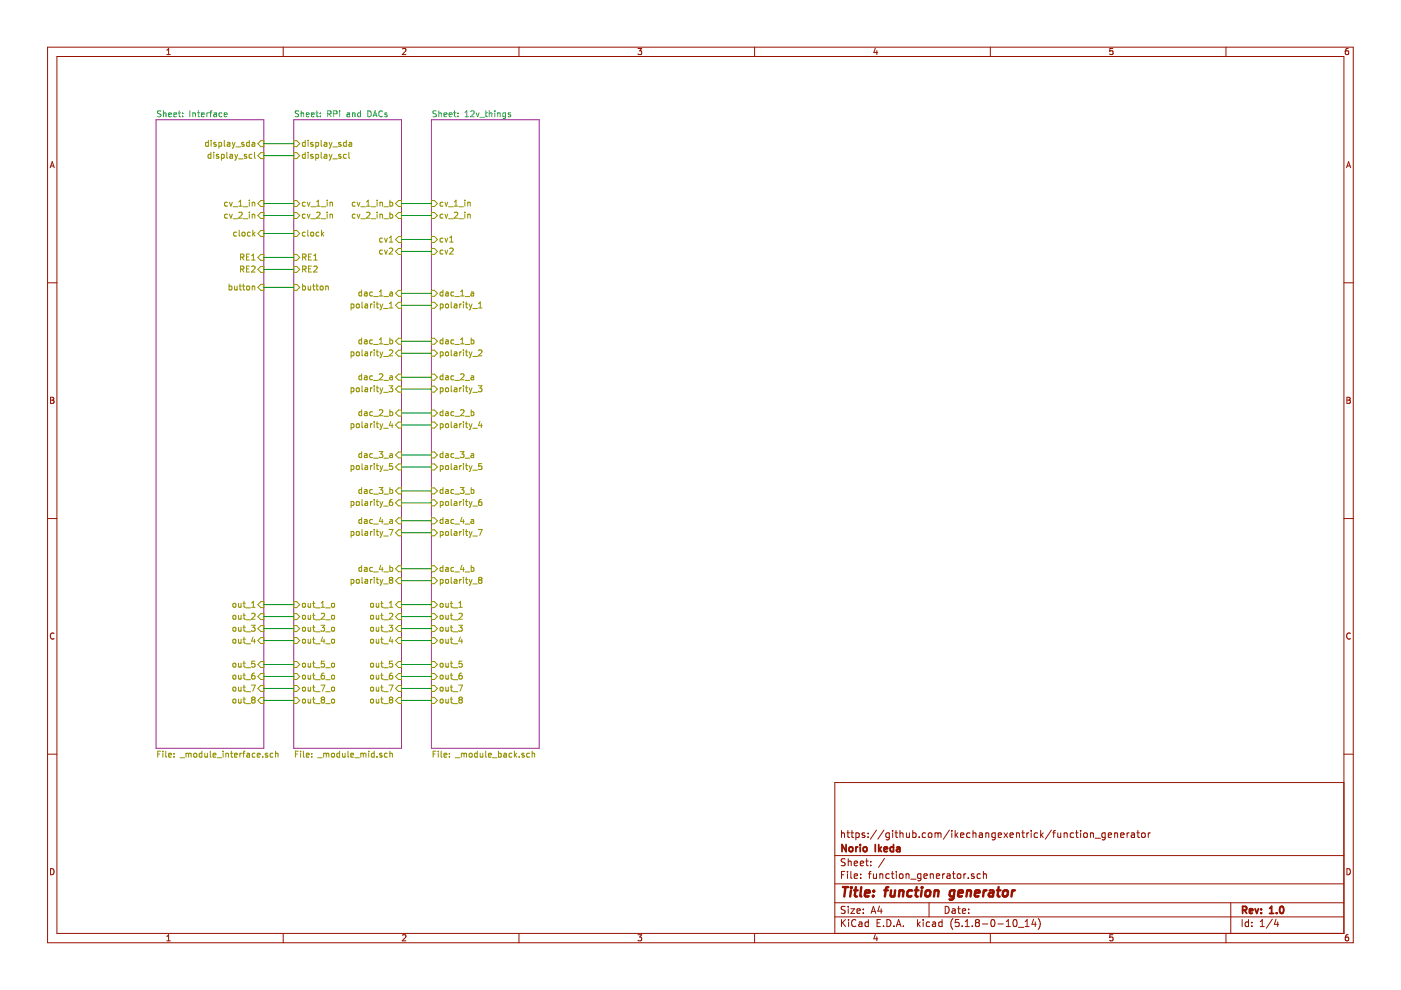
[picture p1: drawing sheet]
EESchema Schematic File Version 4
EELAYER 30 0
EELAYER END
$Descr A4 11693 8268
encoding utf-8
Sheet 1 4
Title "function generator"
Date ""
Rev "1.0"
Comp "Norio Ikeda"
Comment1 "https://github.com/ikechangexentrick/function_generator"
Comment2 ""
Comment3 ""
Comment4 ""
$EndDescr
$Sheet
S 1300 1000 900  5250
U 63F383DE
F0 "Interface" 50
F1 "_module_interface.sch" 50
F2 "display_sda" I R 2200 1200 50 
F3 "cv_2_in" I R 2200 1800 50 
F4 "cv_1_in" I R 2200 1700 50 
F5 "clock" I R 2200 1950 50 
F6 "out_1" I R 2200 5050 50 
F7 "out_2" I R 2200 5150 50 
F8 "out_3" I R 2200 5250 50 
F9 "out_4" I R 2200 5350 50 
F10 "display_scl" I R 2200 1300 50 
F11 "RE1" I R 2200 2150 50 
F12 "RE2" I R 2200 2250 50 
F13 "button" I R 2200 2400 50 
F14 "out_8" I R 2200 5850 50 
F15 "out_7" I R 2200 5750 50 
F16 "out_6" I R 2200 5650 50 
F17 "out_5" I R 2200 5550 50 
$EndSheet
$Sheet
S 2450 1000 900  5250
U 63F39D75
F0 "RPi and DACs" 50
F1 "_module_mid.sch" 50
F2 "display_sda" I L 2450 1200 50 
F3 "clock" I L 2450 1950 50 
F4 "out_1_o" I L 2450 5050 50 
F5 "out_2_o" I L 2450 5150 50 
F6 "out_3_o" I L 2450 5250 50 
F7 "out_4_o" I L 2450 5350 50 
F8 "display_scl" I L 2450 1300 50 
F9 "RE1" I L 2450 2150 50 
F10 "RE2" I L 2450 2250 50 
F11 "button" I L 2450 2400 50 
F12 "out_8_o" I L 2450 5850 50 
F13 "out_7_o" I L 2450 5750 50 
F14 "out_6_o" I L 2450 5650 50 
F15 "out_5_o" I L 2450 5550 50 
F16 "polarity_1" I R 3350 2550 50 
F17 "dac_1_b" I R 3350 2850 50 
F18 "out_2" I R 3350 5150 50 
F19 "polarity_2" I R 3350 2950 50 
F20 "dac_2_a" I R 3350 3150 50 
F21 "polarity_3" I R 3350 3250 50 
F22 "out_3" I R 3350 5250 50 
F23 "polarity_4" I R 3350 3550 50 
F24 "out_4" I R 3350 5350 50 
F25 "dac_3_a" I R 3350 3800 50 
F26 "polarity_5" I R 3350 3900 50 
F27 "dac_2_b" I R 3350 3450 50 
F28 "out_1" I R 3350 5050 50 
F29 "dac_1_a" I R 3350 2450 50 
F30 "out_7" I R 3350 5750 50 
F31 "polarity_7" I R 3350 4450 50 
F32 "dac_4_a" I R 3350 4350 50 
F33 "out_6" I R 3350 5650 50 
F34 "polarity_6" I R 3350 4200 50 
F35 "dac_3_b" I R 3350 4100 50 
F36 "out_5" I R 3350 5550 50 
F37 "polarity_8" I R 3350 4850 50 
F38 "dac_4_b" I R 3350 4750 50 
F39 "out_8" I R 3350 5850 50 
F40 "cv1" I R 3350 2000 50 
F41 "cv2" I R 3350 2100 50 
F42 "cv_2_in" I L 2450 1800 50 
F43 "cv_1_in" I L 2450 1700 50 
F44 "cv_1_in_b" I R 3350 1700 50 
F45 "cv_2_in_b" I R 3350 1800 50 
$EndSheet
$Sheet
S 3600 1000 900  5250
U 63F3B749
F0 "12v_things" 50
F1 "_module_back.sch" 50
F2 "polarity_1" I L 3600 2550 50 
F3 "dac_1_b" I L 3600 2850 50 
F4 "out_2" I L 3600 5150 50 
F5 "polarity_2" I L 3600 2950 50 
F6 "dac_2_a" I L 3600 3150 50 
F7 "polarity_3" I L 3600 3250 50 
F8 "out_3" I L 3600 5250 50 
F9 "polarity_4" I L 3600 3550 50 
F10 "out_4" I L 3600 5350 50 
F11 "dac_3_a" I L 3600 3800 50 
F12 "polarity_5" I L 3600 3900 50 
F13 "dac_2_b" I L 3600 3450 50 
F14 "out_1" I L 3600 5050 50 
F15 "dac_1_a" I L 3600 2450 50 
F16 "out_7" I L 3600 5750 50 
F17 "polarity_7" I L 3600 4450 50 
F18 "dac_4_a" I L 3600 4350 50 
F19 "out_6" I L 3600 5650 50 
F20 "polarity_6" I L 3600 4200 50 
F21 "dac_3_b" I L 3600 4100 50 
F22 "out_5" I L 3600 5550 50 
F23 "polarity_8" I L 3600 4850 50 
F24 "dac_4_b" I L 3600 4750 50 
F25 "out_8" I L 3600 5850 50 
F26 "cv_1_in" I L 3600 1700 50 
F27 "cv1" I L 3600 2000 50 
F28 "cv_2_in" I L 3600 1800 50 
F29 "cv2" I L 3600 2100 50 
$EndSheet
Wire Wire Line
	2200 1200 2450 1200
Wire Wire Line
	2450 1300 2200 1300
Wire Wire Line
	2200 1700 2450 1700
Wire Wire Line
	2450 1800 2200 1800
Wire Wire Line
	2200 1950 2450 1950
Wire Wire Line
	2200 2150 2450 2150
Wire Wire Line
	2200 2250 2450 2250
Wire Wire Line
	2200 2400 2450 2400
Wire Wire Line
	2450 5050 2200 5050
Wire Wire Line
	2200 5150 2450 5150
Wire Wire Line
	2450 5250 2200 5250
Wire Wire Line
	2200 5350 2450 5350
Wire Wire Line
	2450 5550 2200 5550
Wire Wire Line
	2200 5650 2450 5650
Wire Wire Line
	2450 5750 2200 5750
Wire Wire Line
	2200 5850 2450 5850
Wire Wire Line
	3600 5850 3350 5850
Wire Wire Line
	3350 5750 3600 5750
Wire Wire Line
	3600 5650 3350 5650
Wire Wire Line
	3350 5550 3600 5550
Wire Wire Line
	3600 5350 3350 5350
Wire Wire Line
	3350 5250 3600 5250
Wire Wire Line
	3600 5150 3350 5150
Wire Wire Line
	3350 5050 3600 5050
Wire Wire Line
	3600 4850 3350 4850
Wire Wire Line
	3350 4750 3600 4750
Wire Wire Line
	3600 4450 3350 4450
Wire Wire Line
	3350 4350 3600 4350
Wire Wire Line
	3600 4200 3350 4200
Wire Wire Line
	3350 4100 3600 4100
Wire Wire Line
	3600 3900 3350 3900
Wire Wire Line
	3350 3800 3600 3800
Wire Wire Line
	3600 3550 3350 3550
Wire Wire Line
	3350 3450 3600 3450
Wire Wire Line
	3600 3250 3350 3250
Wire Wire Line
	3350 3150 3600 3150
Wire Wire Line
	3600 2950 3350 2950
Wire Wire Line
	3350 2850 3600 2850
Wire Wire Line
	3600 2550 3350 2550
Wire Wire Line
	3350 2450 3600 2450
Wire Wire Line
	3350 2100 3600 2100
Wire Wire Line
	3600 2000 3350 2000
Wire Wire Line
	3350 1800 3600 1800
Wire Wire Line
	3350 1700 3600 1700
$EndSCHEMATC
